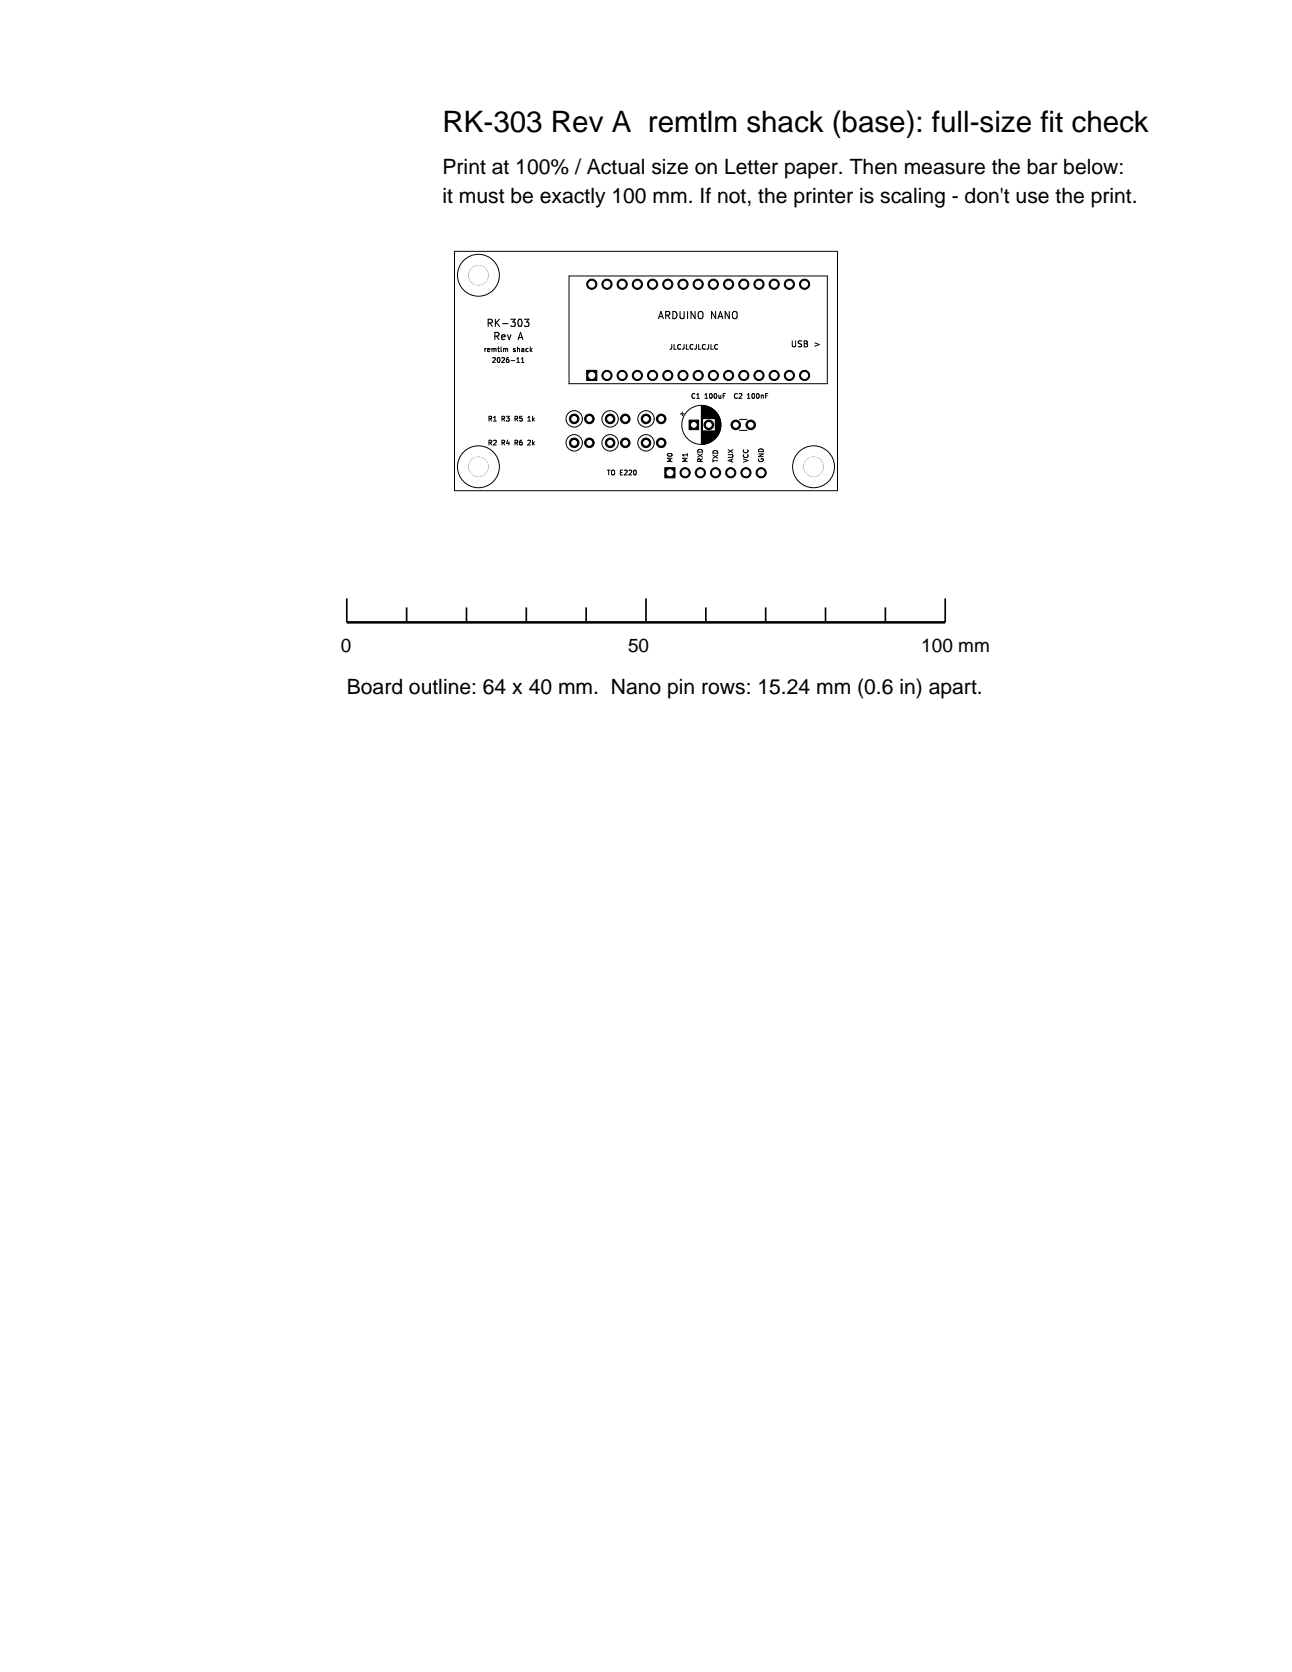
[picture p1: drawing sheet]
<svg xmlns="http://www.w3.org/2000/svg" width="216mm" height="279mm" viewBox="0 0 216 279" stroke-linecap="round" stroke-linejoin="round" font-family="sans-serif">
<g fill="#000" stroke="#000" stroke-width=".17">
<path d="M98 61.9h1.7v1.7h-1.7zM111.1 78.2h1.7v1.7h-1.7zM115.1 70.2h1.7v1.6h-1.7z"/>
<circle cx="80" cy="46" r="1.6"/>
<circle cx="98.9" cy="47.5" r=".85"/>
<circle cx="101.4" cy="47.5" r=".85"/>
<circle cx="104" cy="47.5" r=".85"/>
<circle cx="106.5" cy="47.5" r=".85"/>
<circle cx="109" cy="47.5" r=".85"/>
<circle cx="111.6" cy="47.5" r=".85"/>
<circle cx="114.1" cy="47.5" r=".85"/>
<circle cx="116.7" cy="47.5" r=".85"/>
<circle cx="119.2" cy="47.5" r=".85"/>
<circle cx="121.7" cy="47.5" r=".85"/>
<circle cx="124.3" cy="47.5" r=".85"/>
<circle cx="126.8" cy="47.5" r=".85"/>
<circle cx="129.4" cy="47.5" r=".85"/>
<circle cx="131.9" cy="47.5" r=".85"/>
<circle cx="134.4" cy="47.5" r=".85"/>
<circle cx="80" cy="78" r="1.6"/>
<circle cx="95.9" cy="74" r=".8"/>
<circle cx="95.9" cy="70" r=".8"/>
<circle cx="98.5" cy="74" r=".8"/>
<circle cx="98.5" cy="70" r=".8"/>
<circle cx="101.4" cy="62.7" r=".85"/>
<circle cx="101.9" cy="74" r=".8"/>
<circle cx="101.9" cy="70" r=".8"/>
<circle cx="104" cy="62.7" r=".85"/>
<circle cx="104.5" cy="74" r=".8"/>
<circle cx="104.5" cy="70" r=".8"/>
<circle cx="106.5" cy="62.7" r=".85"/>
<circle cx="107.9" cy="74" r=".8"/>
<circle cx="107.9" cy="70" r=".8"/>
<circle cx="109" cy="62.7" r=".85"/>
<circle cx="110.5" cy="74" r=".8"/>
<circle cx="110.5" cy="70" r=".8"/>
<circle cx="111.6" cy="62.7" r=".85"/>
<circle cx="114.1" cy="62.7" r=".85"/>
<circle cx="114.5" cy="79" r=".85"/>
<circle cx="116.7" cy="62.7" r=".85"/>
<circle cx="117" cy="79" r=".85"/>
<circle cx="118.4" cy="71" r=".8"/>
<circle cx="119.2" cy="62.7" r=".85"/>
<circle cx="119.6" cy="79" r=".85"/>
<circle cx="121.7" cy="62.7" r=".85"/>
<circle cx="122.1" cy="79" r=".85"/>
<circle cx="123" cy="71" r=".8"/>
<circle cx="124.3" cy="62.7" r=".85"/>
<circle cx="124.7" cy="79" r=".85"/>
<circle cx="125.4" cy="71" r=".8"/>
<circle cx="126.8" cy="62.7" r=".85"/>
<circle cx="127.2" cy="79" r=".85"/>
<circle cx="129.4" cy="62.7" r=".85"/>
<circle cx="131.9" cy="62.7" r=".85"/>
<circle cx="134.4" cy="62.7" r=".85"/>
<circle cx="135.9" cy="78" r="1.6"/>
</g>
<g fill="none" stroke="#000" stroke-width=".17">
<path d="M76 42h63.9v40h-63.9zM84.4 58.2l.1 .1M84.5 58.3v.5M84.5 58.3h.3v.5M86.4 60l.2-.2v.8M87.1 60l.3-.2v.8M95.1 46.1h43.1v18h-43.1zM82.5 70.4h.4M86.4 60.6h.4M87.1 60.6h.5M88.2 70.4h.5M88.2 69.8l.2-.2v.8"/>
<path d="M88.5 73.6h-.3M88.6 73.9l-.4 .5h.5M97.3 70h.1M97.3 74h.1M103.3 70h.1M103.3 74h.1M109.3 70h.1M109.3 74h.1M113.7 69.2h.6M114 68.8v.7M117.2 67.8v6.4M117.3 67.8v6.4"/>
<path d="M117.4 67.8v6.4M117.4 67.8v2.2M117.4 72v2.2M117.5 67.8v2.2M117.5 72v2.2M117.6 67.8v2.2M117.6 72v2.2M117.7 67.8v2.2M117.7 72v2.2M117.8 67.8v2.2M117.8 72v2.2M117.9 67.8v2.2"/>
<path d="M117.9 72v2.2M117.9 67.9v2.1M118 67.9v2.1M118 72v2.1M118.1 67.9v2.1M118.1 72v2.1M118.2 67.9v2.1M118.2 72v2.1M118.3 68v2M118.3 72v2M118.4 68v2M118.4 72v2"/>
<path d="M118.5 68v2M118.5 72v2M118.6 68.1v1.9M118.6 72v1.9M118.7 68.1v1.9M118.7 72v1.9M118.8 68.2v1.8M118.8 72v1.8M118.9 68.2v1.8M118.9 72v1.8M118.9 68.3v1.7M118.9 72v1.7"/>
<path d="M119 68.3v1.7M119 72v1.7M119.1 68.4v1.6M119.1 72v1.6M119.2 68.4v1.6M119.2 72v1.6M119.2 68.5v1.5M119.2 72v1.5M119.3 68.5v1.5M119.3 72v1.5M119.3 68.6v1.4M119.4 68.6v1.4"/>
<path d="M119.4 72v1.4M119.4 68.7v1.3M119.4 72v1.3M119.5 68.7v1.3M119.5 72v1.3M119.5 68.7v4.6M119.6 68.8v4.4M119.6 68.9v4.2M119.7 68.9v4.2M119.7 69v4M119.8 69v4M119.8 69.1v3.8"/>
<path d="M119.9 69.2v3.6M120 69.3v3.4M120 69.4v3.2M120.1 69.5v3M120.1 69.6v2.8M120.2 69.7v2.7M120.2 69.7v2.6M120.2 69.8v2.4M120.3 69.9v2.2M120.3 70.1v1.8M120.4 70.2v1.6M120.4 70.4v1.2"/>
<path d="M120.4 70.6v.8M123 65.8a.43 .43 0 0 0-.3 .4 .43 .43 0 0 0 .3 .4M123.6 70.1h1.2M123.6 71.9h1.2M124.9 66.6h.4M125 65.9l.1-.1v.8"/>
<circle cx="79.9" cy="46" r="3.5"/>
<circle cx="79.9" cy="78" r="3.5"/>
<circle cx="95.9" cy="74" r="1.37"/>
<circle cx="95.9" cy="70" r="1.37"/>
<circle cx="101.9" cy="70" r="1.37"/>
<circle cx="101.9" cy="74" r="1.37"/>
<circle cx="107.9" cy="70" r="1.37"/>
<circle cx="107.9" cy="74" r="1.37"/>
<circle cx="117.2" cy="71" r="3.3"/>
<circle cx="136" cy="78" r="3.5"/>
</g>
<path d="M87.6 53.3h.8l-.4 .5 .3 .1v.5l-.2 .1-.5-.1" fill="none" stroke="#000" stroke-width=".18"/>
<g fill="#fff" stroke="#fff" stroke-width=".17">
<circle cx="135.9" cy="78" r="1.6"/>
<circle cx="112" cy="79" r=".5"/>
<circle cx="114.5" cy="79" r=".5"/>
<circle cx="117" cy="79" r=".5"/>
<circle cx="119.6" cy="79" r=".5"/>
<circle cx="122.1" cy="79" r=".5"/>
<circle cx="124.7" cy="79" r=".5"/>
<circle cx="127.2" cy="79" r=".5"/>
<circle cx="134.4" cy="47.5" r=".5"/>
<circle cx="131.9" cy="47.5" r=".5"/>
<circle cx="129.4" cy="47.5" r=".5"/>
<circle cx="126.8" cy="47.5" r=".5"/>
<circle cx="124.3" cy="47.5" r=".5"/>
<circle cx="121.7" cy="47.5" r=".5"/>
<circle cx="119.2" cy="47.5" r=".5"/>
<circle cx="116.7" cy="47.5" r=".5"/>
<circle cx="114.1" cy="47.5" r=".5"/>
<circle cx="111.6" cy="47.5" r=".5"/>
<circle cx="109" cy="47.5" r=".5"/>
<circle cx="106.5" cy="47.5" r=".5"/>
<circle cx="104" cy="47.5" r=".5"/>
<circle cx="101.4" cy="47.5" r=".5"/>
<circle cx="98.9" cy="47.5" r=".5"/>
<circle cx="134.4" cy="62.7" r=".5"/>
<circle cx="131.9" cy="62.7" r=".5"/>
<circle cx="129.4" cy="62.7" r=".5"/>
<circle cx="126.8" cy="62.7" r=".5"/>
<circle cx="124.3" cy="62.7" r=".5"/>
<circle cx="121.7" cy="62.7" r=".5"/>
<circle cx="119.2" cy="62.7" r=".5"/>
<circle cx="116.7" cy="62.7" r=".5"/>
<circle cx="114.1" cy="62.7" r=".5"/>
<circle cx="111.6" cy="62.7" r=".5"/>
<circle cx="109" cy="62.7" r=".5"/>
<circle cx="106.5" cy="62.7" r=".5"/>
<circle cx="104" cy="62.7" r=".5"/>
<circle cx="101.4" cy="62.7" r=".5"/>
<circle cx="98.9" cy="62.7" r=".5"/>
<circle cx="107.9" cy="70" r=".4"/>
<circle cx="110.5" cy="70" r=".4"/>
<circle cx="115.9" cy="71" r=".4"/>
<circle cx="118.5" cy="71" r=".4"/>
<circle cx="122.9" cy="71" r=".4"/>
<circle cx="125.4" cy="71" r=".4"/>
<circle cx="80" cy="46" r="1.6"/>
<circle cx="95.9" cy="74" r=".4"/>
<circle cx="98.5" cy="74" r=".4"/>
<circle cx="101.9" cy="70" r=".4"/>
<circle cx="104.5" cy="70" r=".4"/>
<circle cx="95.9" cy="70" r=".4"/>
<circle cx="98.5" cy="70" r=".4"/>
<circle cx="101.9" cy="74" r=".4"/>
<circle cx="104.5" cy="74" r=".4"/>
<circle cx="80" cy="78" r="1.6"/>
<circle cx="107.9" cy="74" r=".4"/>
<circle cx="110.5" cy="74" r=".4"/>
</g>
<path d="M57.9 104h100" fill="none" stroke="#000" stroke-width=".42"/>
<path d="M57.9 100v4M67.9 101.5v2.5M78 101.5v2.5M87.9 101.5v2.5M97.9 101.5v2.5M107.9 100v4M118 101.5v2.5M127.9 101.5v2.5M137.9 101.5v2.5M148 101.5v2.5M157.9 100v4" fill="none" stroke="#000" stroke-width=".28"/>
<text font-size="4.9" x="74" y="22">RK-303 Rev A remtlm shack (base): full-size fit check</text>
<g font-size="3.5">
<text x="74" y="29">Print at 100% / Actual size on Letter paper. Then measure the bar below:</text>
<text x="74" y="34">it must be exactly 100 mm. If not, the printer is scaling - don't use the print.</text>
<text x="57.9" y="116">Board outline: 64 x 40 mm. Nano pin rows: 15.24 mm (0.6 in) apart.</text>
</g>
<g font-size="3.2">
<text x="57" y="109">0</text>
<text x="105" y="109">50</text>
<text x="154" y="109">100 mm</text>
</g>
<g font-size="1.7">
<text x="109.8" y="53.6">ARDUINO</text>
<text x="118.8" y="53.6">NANO</text>
<text x="81.1" y="54.9">RK-303</text>
<text x="82.3" y="57.1">Rev</text>
<text x="86.6" y="57.1">A</text>
</g>
<g font-size="1.4">
<text x="132" y="58.2">USB</text>
<text x="136" y="58.2">&gt;</text>
</g>
<g font-size="1.1">
<text x="80.7" y="59">remtlm</text>
<text x="85.8" y="59">shack</text>
<text x="111.7" y="58.6">JLCJLCJLCJLC</text>
<text x="82" y="60.8">2026-11</text>
<text x="81.3" y="70.6">R1</text>
<text x="83.8" y="70.6">R3</text>
<text x="86.3" y="70.6">R5</text>
<text x="88.7" y="70.6">1k</text>
<text x="115.3" y="66.8">C1</text>
<text x="117.8" y="66.8">100uF</text>
<text x="123.3" y="66.8">C2</text>
<text x="125.7" y="66.8">100nF</text>
<text x="81.3" y="74.6">R2</text>
<text x="83.8" y="74.6">R4</text>
<text x="86.3" y="74.6">R6</text>
<text x="88.7" y="74.6">2k</text>
<text x="112.6" y="77.4" transform="rotate(-90 112.6 77.4)">M0</text>
<text x="115.1" y="77.4" transform="rotate(-90 115.1 77.4)">M1</text>
<text x="117.7" y="77.4" transform="rotate(-90 117.7 77.4)">RXD</text>
<text x="120.2" y="77.4" transform="rotate(-90 120.2 77.4)">TXD</text>
<text x="122.7" y="77.4" transform="rotate(-90 122.7 77.4)">AUX</text>
<text x="125.3" y="77.4" transform="rotate(-90 125.3 77.4)">VCC</text>
<text x="127.8" y="77.4" transform="rotate(-90 127.8 77.4)">GND</text>
<text x="101.3" y="79.6">TO</text>
<text x="103.6" y="79.6">E220</text>
</g>
</svg>
